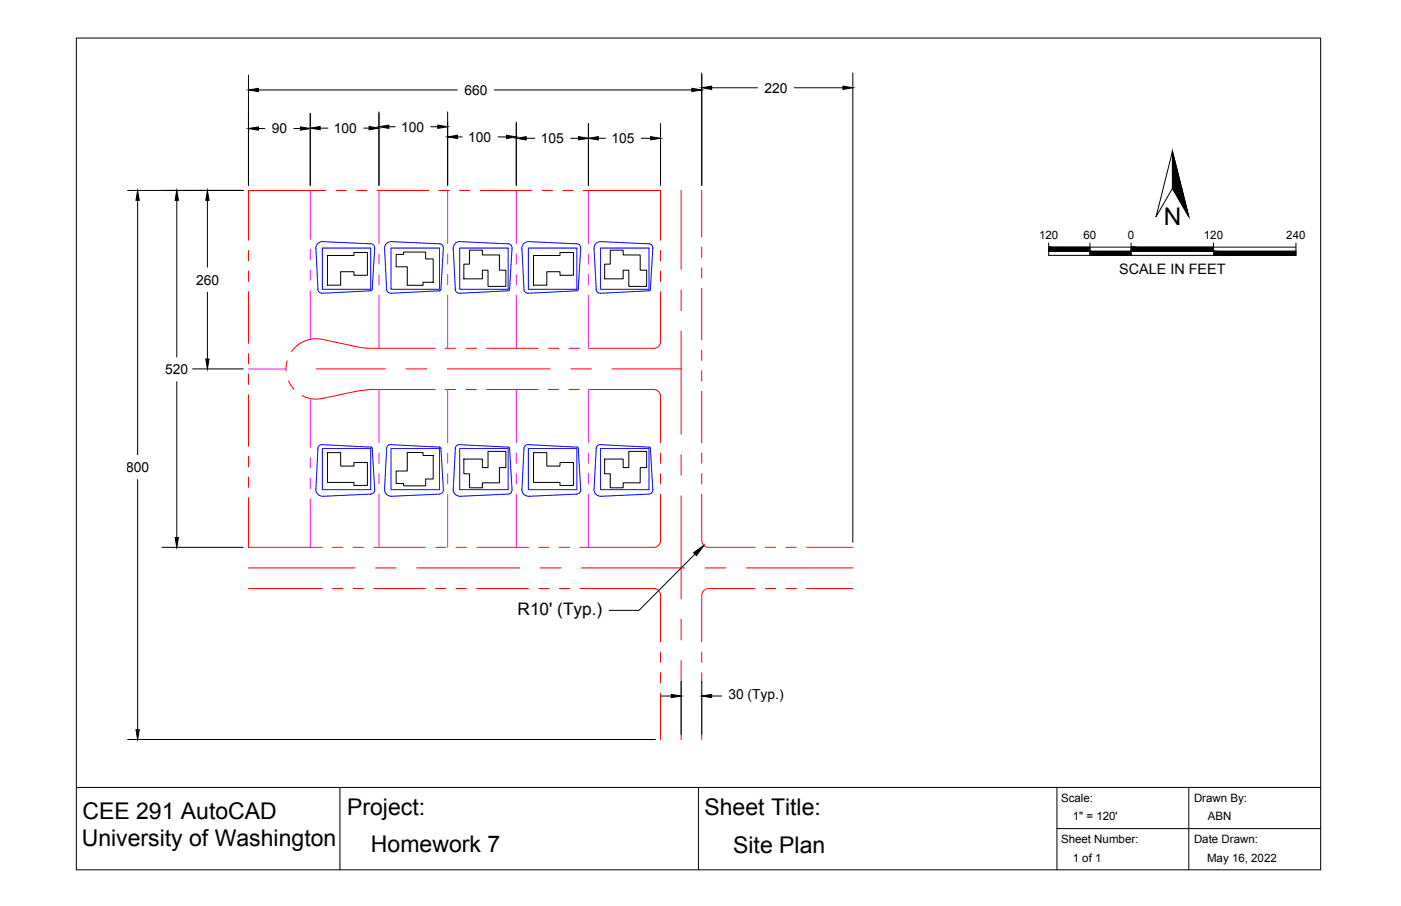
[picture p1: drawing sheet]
<svg xmlns="http://www.w3.org/2000/svg" width="432mm" height="279mm" viewBox="0 0 432 279" stroke-linecap="round" stroke-linejoin="round" font-family="sans-serif">
<!-- layer: Nguyen_An_HW7_tractMap3|Right of Way -->
<g fill="none" stroke="#f00" stroke-width=".31">
<path d="M100.4 58.7h-23.8v15.4M103.5 58.7h3.2M109.9 58.7h3.2M116.2 58.7h15.9M135.3 58.7h3.2M141.6 58.7h3.2M148 58.7h15.9M167.1 58.7h3.2M173.4 58.7h3.2M179.8 58.7h23.8v15.4M216.3 58.7v14.3M76.6 77.3v3.1"/>
<path d="M203.6 77.3v3.1M216.3 76.2v3.2M76.6 83.6v3.2M76.6 90v15.8M203.6 90v15.3a2.15 2.15 0 0 1-2.1 2.1h-19.8M203.6 83.6v3.2M216.3 82.6v3.1M216.3 88.9v15.9M76.6 109v3.2M76.6 115.4v3.1M88.5 111.3l-.3 1.2v1.9M88.9 117.5l1.8 2.6"/>
<path d="M134.1 107.4h-21.2l-13.4-2.7a9.3 9.3 0 0 0-9.6 3.7M137.3 107.4h3.2M143.6 107.4h3.2M150 107.4h15.9M169 107.4h3.2M175.4 107.4h3.2M216.3 108v3.1M216.3 114.3v3.2M76.6 121.7v15.9M134.1 120.1h-19.8l-4.5 .6-10.4 2.2a9.3 9.3 0 0 1-6.2-.9M137.2 120.1h3.2M143.6 120.1h3.2"/>
<path d="M149.9 120.1h15.9M169 120.1h3.2M175.3 120.1h3.2M181.7 120.1h19.8a2.15 2.15 0 0 1 2.1 2.1v14.3M203.6 139.7v3.2M216.3 120.7v15.8M216.3 139.7v3.2M76.6 153.5v15.3h22.7M76.6 140.8v3.1M76.6 147.1v3.2M203.6 152.4v14.3a2.15 2.15 0 0 1-2.1 2.1h-22.8M203.6 146.1v3.1"/>
<path d="M216.3 152.4v14.3a2.15 2.15 0 0 0 2.1 2.1h14.3M216.3 146.1v3.1M102.5 168.8h3.2M108.8 168.8h3.2M115.2 168.8h15.9M134.2 168.8h3.2M140.6 168.8h3.2M146.9 168.8h16M166 168.8h3.2M172.4 168.8h3.2M235.9 168.8h3.2M242.2 168.8h3.2"/>
<path d="M248.6 168.8h14.2M76.6 181.5h22.7M102.5 181.5h3.2M108.8 181.5h3.2M115.2 181.5h15.9M134.2 181.5h3.2M140.6 181.5h3.2M146.9 181.5h16M166 181.5h3.2M172.4 181.5h3.2M178.7 181.5h22.8a2.15 2.15 0 0 1 2.1 2.1v14.3M232.7 181.5h-14.3a2.15 2.15 0 0 0-2.1 2.1v14.3"/>
<path d="M235.9 181.5h3.2M242.2 181.5h3.2M248.6 181.5h14.2M203.6 201.1v3.2M203.6 207.4v3.2M203.6 213.8v14.3M216.3 201.1v3.2M216.3 207.4v3.2M216.3 213.8v14.3"/>
</g>
<!-- layer: Nguyen_An_HW7_tractMap3|Property Line -->
<g fill="none" stroke="#f0f" stroke-width=".31">
<path d="M95.6 58.7v15.1M116.8 58.7v16.5M138 58.7v16.5M159.1 58.7v16.5M181.4 58.7v16.5M95.6 76.9v3.2M116.8 78.3v3.2M138 78.3v3.2M159.1 78.3v3.2M181.4 78.3v3.2M95.6 83.3v3.2M95.6 89.6v15.1"/>
<path d="M116.8 84.7v3.2M116.8 91v16.4M138 84.7v3.2M138 91v16.4M159.1 84.7v3.2M159.1 91v16.4M181.4 84.7v3.2M181.4 91v16.4M76.6 113.8h11.5M95.6 122.9v15M116.8 120.1v16.4M116.8 139.7v3.2"/>
<path d="M138 120.1v16.4M138 139.7v3.2M159.1 120.1v16.4M159.1 139.7v3.2M181.4 120.1v16.4M181.4 139.7v3.2M95.6 141.1v3.2M95.6 147.5v3.1M95.6 153.8v15M116.8 146.1v3.1M116.8 152.4v16.4M138 146.1v3.1"/>
<path d="M138 152.4v16.4M159.1 146.1v3.1M159.1 152.4v16.4M181.4 146.1v3.1M181.4 152.4v16.4"/>
</g>
<!-- layer: Nguyen_An_HW7_tractMap3|Centerline -->
<g fill="none" stroke="#f00" stroke-width=".31">
<path d="M209.9 58.7v24.4M209.9 89.4v6.4M97.5 113.8h21.3M125.1 113.8h6.4M137.8 113.8h31.8M175.9 113.8h6.4M188.6 113.8h21.3M209.9 102.1v31.8M209.9 140.2v6.4M209.9 152.9v31.8M76.6 175.1h32.8M115.7 175.1h6.4"/>
<path d="M128.4 175.1h31.8M166.5 175.1h6.4M179.2 175.1h31.8M217.3 175.1h6.4M230 175.1h32.8M209.9 191v6.4M209.9 203.7v24.4"/>
</g>
<!-- layer: Nguyen_An_HW7_tractMap3|Building Foundations -->
<g fill="none" stroke="#00f" stroke-width=".31">
<path d="M97.4 76.7l.6 12.5M99.4 76.5h14.9v12.7h-14.9zM114.3 75.2a1.29 1.29 0 0 1 1.2 1.3l-.8 12.8-.4 .4M114.3 75.2l-14.7-.7a2.14 2.14 0 0 0-2.3 2.2M120.5 76.5h15v12.7h-15zM135.4 75.2a1.29 1.29 0 0 1 1.2 1.3M135.4 75.2l-14.7-.7a2.14 2.14 0 0 0-2.2 2.2l.7 12.5M136.7 76.5l-.8 12.8-.4 .4M141.7 76.5h14.9v12.7h-14.9zM156.6 75.2a1.29 1.29 0 0 1 1.2 1.3l-.7 12.8-.3 .3-15.1 .8M156.6 75.2l-14.7-.7a2.14 2.14 0 0 0-2.2 2.2l.6 12.5a1.21 1.21 0 0 0 1.3 1.2M160.9 76.7l.6 12.5"/>
<path d="M162.9 76.5h14.9v12.7h-14.9zM177.8 75.2a1.29 1.29 0 0 1 1.2 1.3l-.8 12.8-.2 .3-15.1 .8M177.8 75.2l-14.7-.7a2.14 2.14 0 0 0-2.3 2.2M185.1 76.5h14.9v12.7h-14.9zM200 75.2a1.29 1.29 0 0 1 1.2 1.3l-.8 12.8-.4 .4M200 75.2l-14.7-.7a2.14 2.14 0 0 0-2.2 2.2l.7 12.5M98 89.2a1.29 1.29 0 0 0 1.3 1.2l15-.7M119.1 89.2a1.29 1.29 0 0 0 1.4 1.2l15-.7M161.5 89.2a1.29 1.29 0 0 0 1.3 1.2M183.7 89.2a1.29 1.29 0 0 0 1.4 1.2l15-.7M98 138.3l-.6 12.5M99.3 137.1a1.29 1.29 0 0 0-1.3 1.2"/>
<path d="M99.4 138.3h14.9v12.7h-14.9zM99.4 137.1l14.9 .8M114.3 137.9l.4 .4M114.7 138.3l.8 12.7a1.29 1.29 0 0 1-1.2 1.4M119.2 138.3l-.7 12.5a2.14 2.14 0 0 0 2.2 2.2l14.7-.6M120.5 137.1a1.29 1.29 0 0 0-1.4 1.2M120.5 138.3h15v12.7h-15zM120.5 137.1l15 .8M135.5 137.9l.4 .4M135.9 138.3l.8 12.7M141.6 137.1a1.23 1.23 0 0 0-1.3 1.2l-.6 12.5a2.14 2.14 0 0 0 2.2 2.2l14.7-.6M141.7 138.3h14.9v12.7h-14.9z"/>
<path d="M141.7 137.1l15 .8M156.6 137.9l.5 .4M157.1 138.3l.7 12.7a1.29 1.29 0 0 1-1.2 1.4M161.5 138.3l-.6 12.5M162.8 137.1a1.29 1.29 0 0 0-1.3 1.2M162.9 138.3h14.9v12.7h-14.9zM162.9 137.1l14.9 .8M177.8 137.9l.4 .4M178.2 138.3l.8 12.7a1.29 1.29 0 0 1-1.2 1.4M183.8 138.3l-.7 12.5a2.14 2.14 0 0 0 2.2 2.2l14.7-.6M185.1 138.3h14.9v12.7h-14.9zM185.1 137.1l15 .8"/>
<path d="M185.1 137.1a1.29 1.29 0 0 0-1.4 1.2M200 137.9l.4 .4M200.4 138.3l.8 12.7a1.29 1.29 0 0 1-1.2 1.4M97.3 150.8a2.14 2.14 0 0 0 2.3 2.2l14.7-.6M136.6 151a1.29 1.29 0 0 1-1.2 1.4M160.8 150.8a2.14 2.14 0 0 0 2.3 2.2l14.7-.6"/>
</g>
<!-- layer: 0 -->
<g fill="none" stroke="#000" stroke-width=".31">
<path d="M23.5 11.7h383.5v256.5h-383.5zM76.6 23.2v34M79.6 39.6h2M79.6 27.7h61.4M90.6 39.6h2M95.6 34.9v22.3M98.7 39.5h2.4M112.1 39.5h1.6M116.8 34.5v22.7M119.8 39.1h2M132.8 39.1h2.1M138 34.5v22.7"/>
<path d="M152.3 27.7h60.9M159.1 37.6v19.6M181.4 38.1v19.1M203.6 38.1v19.1M216.3 22.5v34.7M219.3 27.1h14.2M244.8 27.1h15M262.8 22.5v144.7M39.3 58.7h35.7M141 42.2h1.5M153.5 42.2h2.6M162.2 42.6h2.6"/>
<path d="M175.9 42.6h2.4M184.4 42.6h2.2M197.7 42.6h2.8M361.4 46.7l5 20.1-5-8.7-5.1 8.7zM361.4 46.7v11.4M42.4 61.8v78.4M54.5 61.8v48.3M63.9 61.8v20.6M323.2 76.2h76.2M323.2 77.5h76.2M323.2 74.9v3.9h76.2v-3.9M335.9 74.9v3.9"/>
<path d="M348.6 74.9v3.9M374 74.9v3.9M63.9 90.1v20.6M54.5 117.7v48M59.4 113.8h15.6M42.4 147.9v77.1M49.9 168.8h25.1M214.2 170.9l-17.3 17.3h-9.1M203.8 214.6h3.1M209.9 210.1v16.4M216.3 210.1v16.4M219.3 214.6h3.1"/>
<path d="M39.3 228.1h162.7M23.5 242.8h383.5M104.8 242.8v25.4M215.3 242.8v25.4M325.8 242.8v25.4M325.8 255.5h81.2M366.4 242.8v25.4"/>
</g>
<g fill="#000" stroke="#000" stroke-width=".31">
<path d="M76.6 39.6l3-.5v1zM76.6 27.7l3-.5v1.1zM92.6 39.1l3 .5-3 .5zM95.6 39.5l3.1-.5v1zM113.7 39l3.1 .5-3.1 .5zM116.8 39.1l3-.5v1zM134.9 38.6l3.1 .5-3.1 .5zM213.2 27.2l3.1 .5-3.1 .6zM216.3 27.1l3-.5v1zM259.8 26.6l3 .5-3 .5zM138 42.2l3-.5v1zM156.1 41.7l3 .5-3 .5z"/>
<path d="M159.1 42.6l3.1-.5v1.1zM178.3 42.1l3.1 .5-3.1 .6zM181.4 42.6l3-.5v1.1zM200.5 42.1l3.1 .5-3.1 .6zM42.4 58.7l.5 3.1h-1zM54.5 58.7l.5 3.1h-1zM63.9 58.7l.5 3.1h-1zM63.4 110.7h1l-.5 3.1zM54 165.7h1l-.5 3.1zM213.8 170.4l3.1-2.2-2.2 3.1zM206.9 214.1l3 .5-3 .6zM216.3 214.6l3-.5v1.1z"/>
<path d="M41.9 225h1l-.5 3.1z"/>
<path d="M361.4 46.7l2.8 11.4h-2.8zM361.4 58.1l5 8.7-2.2-8.7z"/>
<path d="M323.2 76.2v1.3h12.7zM323.2 76.2h12.7v1.3z"/>
<path d="M335.9 77.5v1.3h12.7zM335.9 77.5h12.7v1.3z"/>
<path d="M348.6 76.2v1.3h25.4zM348.6 76.2h25.4v1.3z"/>
<path d="M374 77.5v1.3h25.4zM374 77.5h25.4v1.3z"/>
</g>
<!-- layer: Nguyen_An_buildingPlans|Buildings -->
<path d="M100.9 78.8h8.2v-.9h4.1v7h-4.1v-1.1h-4.1v4.1h-4.1zM122.1 78.5h2.3v-.8h6.8v2.2h2.3v7.2h-3.1v.9h-4.9v-5.7h-3.4zM144.7 77.1h4v1.5h5.2v4.7h2v5h-5.5v-5h-1.7v2.7h-5.7v-4.5h1.7zM164.4 78.8h8.2v-.9h4.1v7h-4.1v-1.1h-4.1v4.1h-4.1zM188.1 77.1h4v1.5h5.2v4.7h2v5h-5.5v-5h-1.7v2.7h-5.7v-4.5h1.7zM100.9 139.6h4.1v4.1h4.1v-1.1h4.1v7.1h-4.1v-.9h-8.2zM125.5 139.5h4.9v1h3.1v7.2h-2.3v2.1h-6.8v-.7h-2.3v-3.8h3.4zM164.4 139.6h4.1v4.1h4.1v-1.1h4.1v7.1h-4.1v-.9h-8.2zM143 141.6h5.7v2.6h1.7v-5h5.5v5h-2v4.7h-5.2v1.5h-4v-4.3h-1.7zM186.4 141.6h5.7v2.6h1.7v-5h5.5v5h-2v4.7h-5.2v1.5h-4v-4.3h-1.7z" fill="none" stroke="#000" stroke-width=".31"/>
<text font-size="7.5" x="358.7" y="69.5">N</text>
<g font-size="7.1">
<text x="107" y="251.3">Project:</text>
<text x="217.1" y="251.4">Sheet Title:</text>
<text x="25.4" y="252.4">CEE 291 AutoCAD</text>
<text x="25.2" y="261">University of Washington</text>
<text x="114.3" y="262.8">Homework 7</text>
<text x="226" y="262.9">Site Plan</text>
</g>
<text font-size="5.3" x="159.5" y="189.7">R10' (Typ.)</text>
<text font-size="4.4" x="344.9" y="84.5">SCALE IN FEET</text>
<g font-size="4.3">
<text x="143.1" y="29.3">660</text>
<text x="235.6" y="28.6">220</text>
<text x="83.7" y="41.1">90</text>
<text x="102.9" y="41">100</text>
<text x="123.6" y="40.6">100</text>
<text x="144.3" y="43.7">100</text>
<text x="166.7" y="44.1">105</text>
<text x="188.4" y="44.1">105</text>
<text x="60.4" y="87.8">260</text>
<text x="50.9" y="115.4">520</text>
<text x="38.9" y="145.6">800</text>
<text x="224.5" y="215.7">30 (Typ.)</text>
</g>
<g font-size="3.5">
<text x="320.3" y="73.7">120</text>
<text x="333.9" y="73.7">60</text>
<text x="347.6" y="73.7">0</text>
<text x="371.1" y="73.7">120</text>
<text x="396.5" y="73.7">240</text>
<text x="327" y="247.4">Scale:</text>
<text x="368" y="247.4">Drawn By:</text>
<text x="330.6" y="253">1&quot; = 120'</text>
<text x="372.3" y="253">ABN</text>
<text x="327" y="260.1">Sheet Number:</text>
<text x="368" y="260.1">Date Drawn:</text>
<text x="330.6" y="265.7">1 of 1</text>
<text x="372" y="265.7">May 16, 2022</text>
</g>
</svg>
